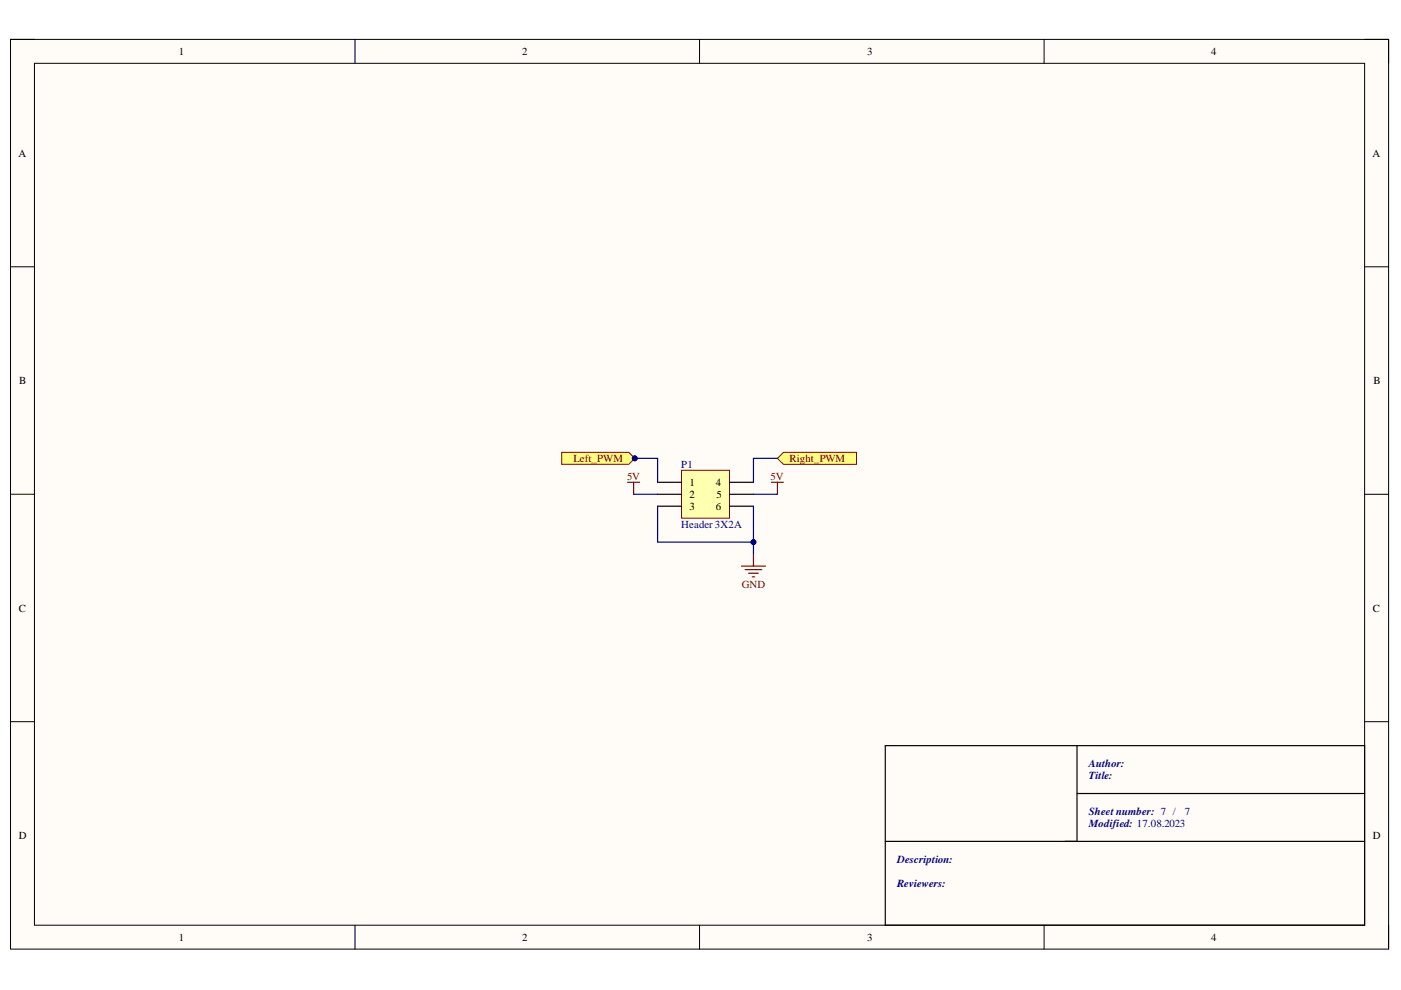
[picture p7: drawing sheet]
<svg xmlns="http://www.w3.org/2000/svg" width="297mm" height="210mm" viewBox="0 0 297 210" stroke-linecap="round" stroke-linejoin="round" font-family="sans-serif">
<path d="M2.2 8.4h292.2v192.8h-292.2z" fill-rule="evenodd" fill="#fffcf8"/>
<path d="M2.2 8.4h292.2v192.8h-292.2z" fill="none" stroke="#000" stroke-width=".21"/>
<path d="M7.3 13.4h282v182.8h-282z" fill-rule="evenodd" fill="#fffcf8"/>
<g fill="none" stroke="#000" stroke-width=".21">
<path d="M2.2 8.3h5.1M7.3 13.4h282v182.8h-282zM75.3 8.3v5.1M148.3 8.3v5.1M221.4 8.4v5M289.3 8.4h5.1v5M2.2 56.6h5.1M289.3 56.6h5.1M2.2 104.8h5.1M289.3 104.8h5.1M2.2 153h5.1M289.3 153h5.1"/>
<path d="M75.3 196.2v5M148.3 196.2v5M221.4 196.2v5M294.4 196.2v5"/>
</g>
<path d="M187.7 158.1h101.6v38.1h-101.6zM228.4 158.1v20.3M187.7 178.4h101.6M228.4 168.2h60.9" fill="none" stroke="#000" stroke-width=".25"/>
<path d="M144.5 99.7h10.2v10.2h-10.2z" fill-rule="evenodd" fill="#ffffb0"/>
<path d="M144.5 99.7h10.2v10.2h-10.2z" fill="none" stroke="#800000" stroke-width=".21"/>
<path d="M139.4 102.3h5.1M139.4 104.8h5.1M139.4 107.3h5.1M154.7 102.3h5M154.7 104.8h5M154.7 107.3h5" fill="none" stroke="#000" stroke-width=".25"/>
<path d="M133.1 102.3h2.5M134.3 102.3v2.5M159.7 117.5v2.5M163.6 102.3h2.5M164.8 102.3v2.5M157.2 120h5.1M158 120.8h3.5M158.7 121.5h2.1M159.5 122.3h.5" fill="none" stroke="#800000" stroke-width=".25"/>
<path d="M164.8 97.2l1.3-1.3h15.5v2.6h-15.5z" fill-rule="evenodd" fill="#ffff80"/>
<path d="M164.8 97.2l1.3-1.3h15.5v2.6h-15.5z" fill="none" stroke="#800000" stroke-width=".21"/>
<path d="M119.1 95.9h14.2l1.3 1.3-1.3 1.2h-14.2z" fill-rule="evenodd" fill="#ffff80"/>
<path d="M119.1 95.9h14.2l1.3 1.3-1.3 1.2h-14.2z" fill="none" stroke="#800000" stroke-width=".21"/>
<circle cx="134.6" cy="97.2" r=".51" fill="#000080"/>
<circle cx="134.6" cy="97.2" r=".51" fill="none" stroke="#000080" stroke-width=".21"/>
<path d="M134.3 104.8h5.1M139.4 107.3v7.6h20.3v-7.6M159.7 104.8h5.1" fill="none" stroke="#000080" stroke-width=".25"/>
<circle cx="159.7" cy="114.9" r=".51" fill="#000080"/>
<circle cx="159.7" cy="114.9" r=".51" fill="none" stroke="#000080" stroke-width=".21"/>
<path d="M159.7 114.9v2.6" fill="none" stroke="#000080" stroke-width=".25"/>
<circle cx="159.7" cy="114.9" r=".51" fill="#000080"/>
<circle cx="159.7" cy="114.9" r=".51" fill="none" stroke="#000080" stroke-width=".21"/>
<path d="M134.3 97.2h5.1v5.1" fill="none" stroke="#000080" stroke-width=".25"/>
<circle cx="134.6" cy="97.2" r=".51" fill="#000080"/>
<circle cx="134.6" cy="97.2" r=".51" fill="none" stroke="#000080" stroke-width=".21"/>
<path d="M164.8 97.2h-5.1v5.1" fill="none" stroke="#000080" stroke-width=".25"/>
<g font-size="2.3">
<text x="37.9" y="11.7">1</text>
<text x="110.7" y="11.7">2</text>
<text x="183.9" y="11.7">3</text>
<text x="256.8" y="11.7">4</text>
<text x="3.9" y="33.3">A</text>
<text x="291" y="33.3">A</text>
<text x="4.1" y="81.4">B</text>
<text x="291.2" y="81.4">B</text>
<text x="146.2" y="103.1">1</text>
<text x="146.2" y="105.6">2</text>
<text x="151.8" y="103.1">4</text>
<text x="151.9" y="105.6">5</text>
<text x="146.2" y="108.1">3</text>
<text x="151.8" y="108.1">6</text>
<text x="4" y="129.7">C</text>
<text x="291.1" y="129.7">C</text>
<text x="4" y="177.9">D</text>
<text x="291.1" y="177.9">D</text>
<text x="37.9" y="199.5">1</text>
<text x="110.7" y="199.5">2</text>
<text x="183.9" y="199.5">3</text>
<text x="256.8" y="199.5">4</text>
</g>
<g font-size="2.3" fill="#800000">
<text x="121.6" y="98">Left_PWM</text>
<text x="132.9" y="101.8">5V</text>
<text x="163.4" y="101.8">5V</text>
<text x="167.4" y="98">Right_PWM</text>
<text x="157.3" y="124.6">GND</text>
</g>
<g font-size="2.3" fill="#000080">
<text x="144.4" y="99.3">P1</text>
<text x="144.4" y="111.9">Header 3X2A</text>
<text x="230.9" y="162.7">Author:</text>
<text x="230.9" y="165.2">Title:</text>
<text x="230.9" y="172.8">Sheet number: 7 /</text>
<text x="251.2" y="172.8">7</text>
<text x="230.9" y="175.4">Modified: 17.08.2023</text>
<text x="190.2" y="183">Description:</text>
<text x="190.2" y="188.1">Reviewers:</text>
</g>
</svg>
